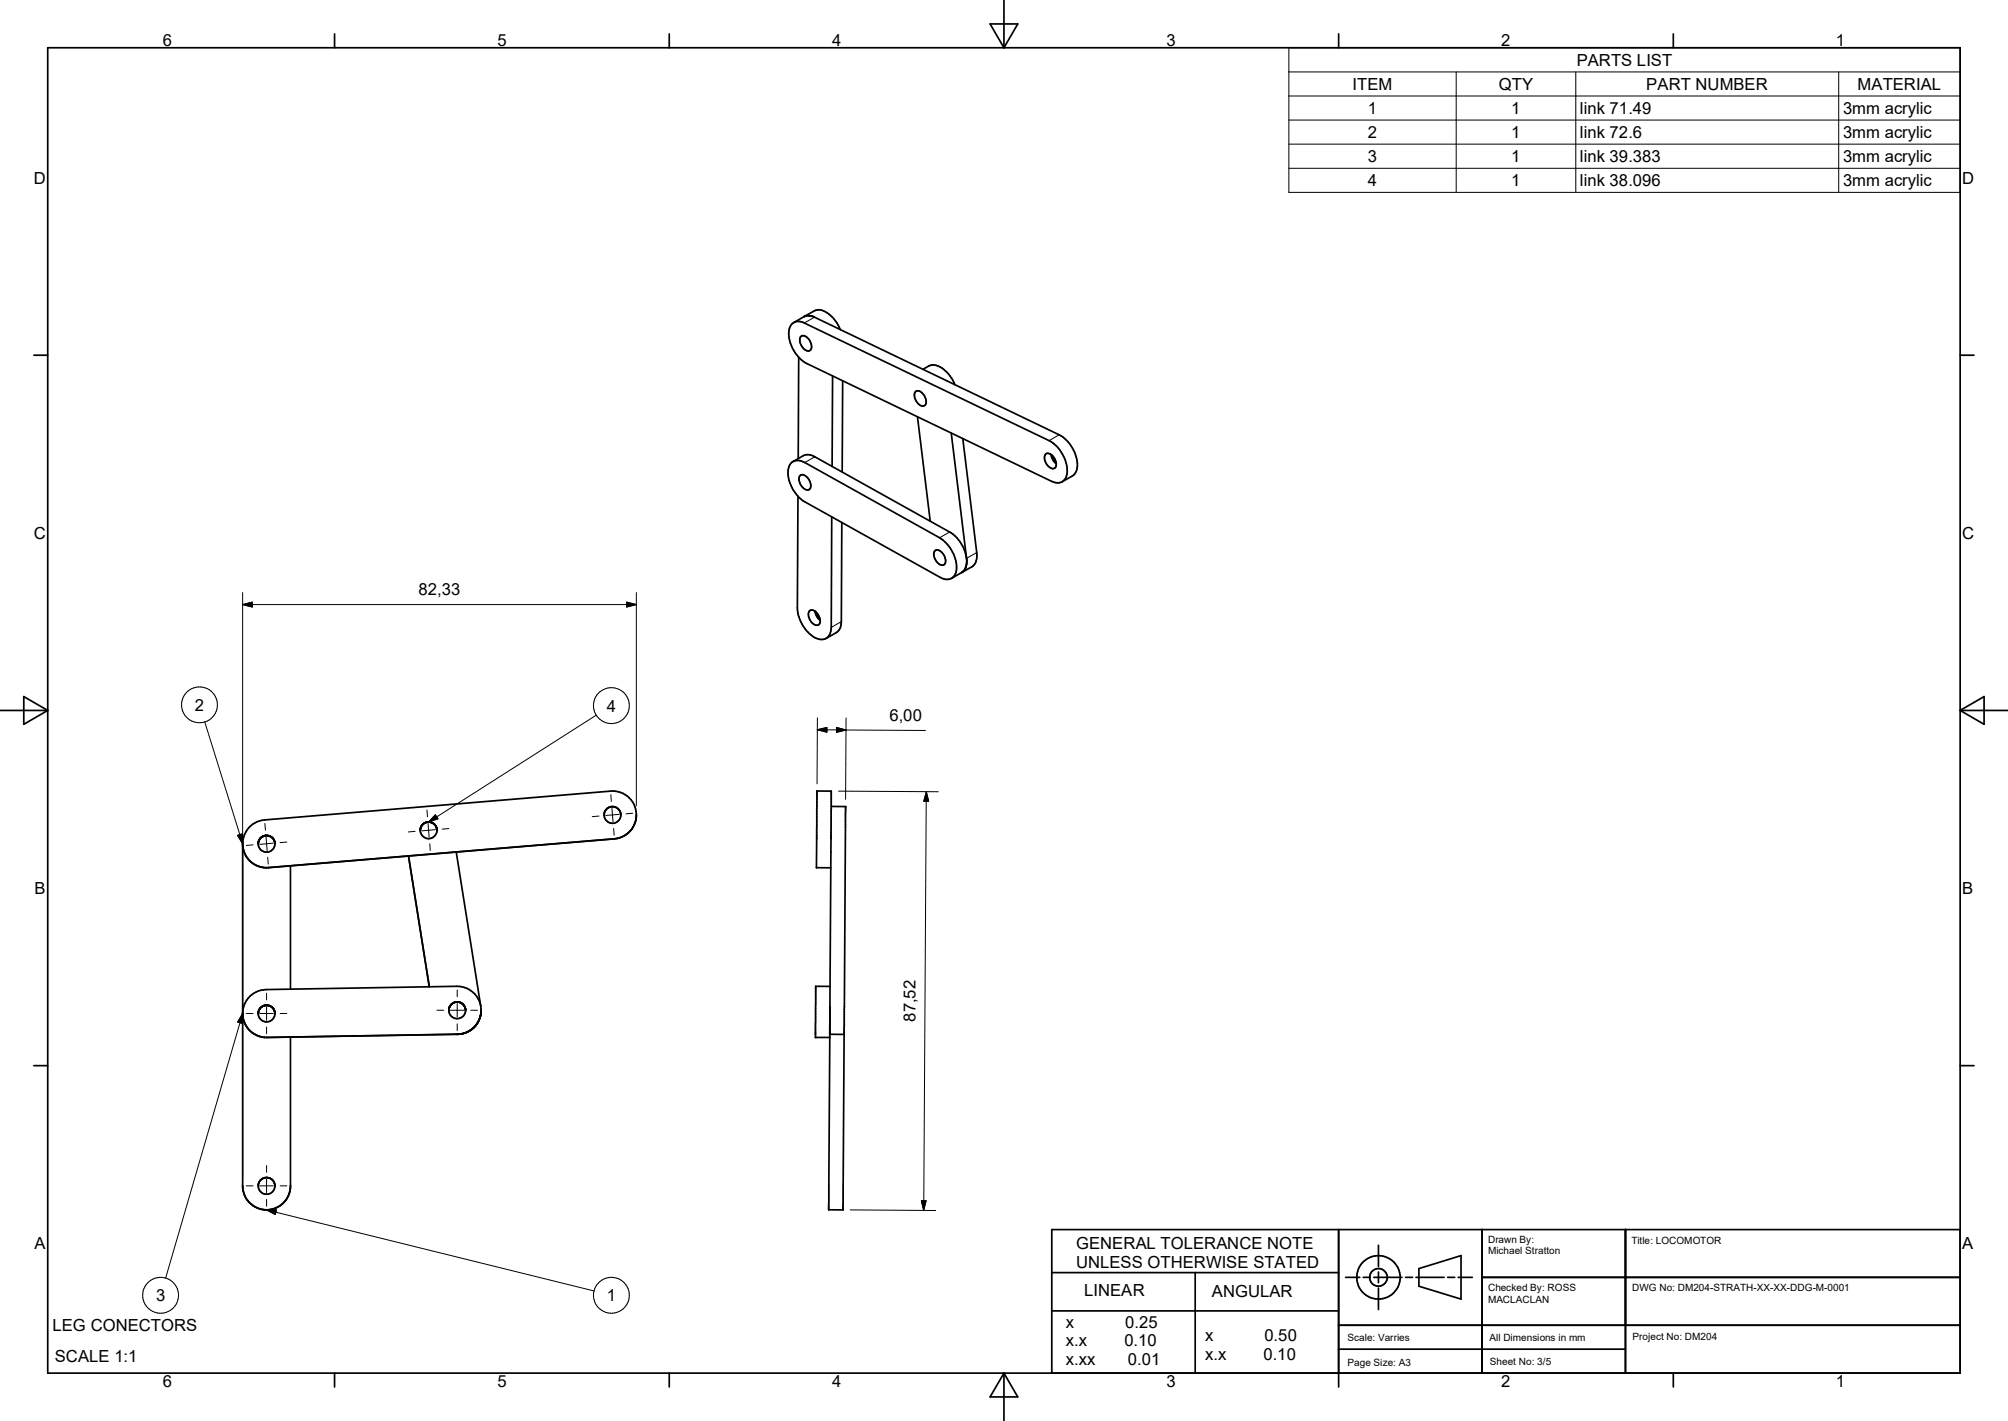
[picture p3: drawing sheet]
<svg xmlns="http://www.w3.org/2000/svg" width="420mm" height="297mm" viewBox="0 0 420 297" stroke-linecap="round" stroke-linejoin="round" font-family="sans-serif">
<g fill="none" stroke="#000" stroke-width=".36">
<path d="M10 10h400v277h-400zM70 7.1v2.9M140 7.1v2.9M207.1 5h5.8l-2.9 5zM210 0v10M280 7.1v2.9M350 7.1v2.9M7.1 74.2h2.9M165.6 67.7a2.13 2.13 0 0 1 2.6-.2l51.2 24.6a7.3 7.3 0 0 1 3.7 7.4 2 2 0 0 1-3.1 1.1l-51.2-24.6a7.2 7.2 0 0 1-3.7-7.4zM167.1 74.7l-.1 21.2M167.5 70.3a1.19 1.19 0 0 1 1.7 .6 1.65 1.65 0 0 1 .1 2.4 2.13 2.13 0 0 1-2-2.4zM168.1 66.2l.9-.2 1.4 .3 51.1 24.6a7.4 7.4 0 0 1 3.7 7.2l-.7 1.2-2.3 1.4"/>
<path d="M168.1 66.2l2.2-1.2a3 3 0 0 1 3.4 .9l1.3 1.6 .8 1.4M168.1 66.2l-2.1 1.2M174.1 78.6l-.1 18.9M176.2 79.6l-.1 19.1M193 77.2a3.5 3.5 0 0 1 2.1-.9 6.2 6.2 0 0 1 4.6 4.1M410 74.2h2.9M165.9 96.5l2.4-1.4 1-.1 .8 .3 28.5 15.9a7.8 7.8 0 0 1 3.6 5.9M167.3 99.5a1.05 1.05 0 0 1 1.6 .3 1.86 1.86 0 0 1 .4 2.5 1.71 1.71 0 0 1-2.1-1.6l-.1-.6zM191.5 81.8a1.18 1.18 0 0 1 1.6 .6 1.62 1.62 0 0 1 .2 2.4 2.09 2.09 0 0 1-2-2.4zM191.9 87.1l2.7 21.8M199 90.5l3.2 26.2M201.4 91.7l2.9 23.8a3 3 0 0 1-1 3l-2.2 1.2"/>
<path d="M218.7 94.9a1.51 1.51 0 0 1 2 1.2 1.23 1.23 0 0 1-.4 1.8 2.18 2.18 0 0 1-1.6-3zM219.8 95a2.81 2.81 0 0 0 1.1 1.9M220 95.2l.9 1.4M166.9 103.7l-.1 23.4a7.4 7.4 0 0 0 4.4 6.5 1.98 1.98 0 0 0 2.6-2l.2-23.5M166.9 103.7a6.7 6.7 0 0 1-1.9-6.2 2.07 2.07 0 0 1 3.3-.8l28.2 15.7a7.1 7.1 0 0 1 3.3 7.5l-.3 .6-.5 .4M166.9 103.7l1.1 1 29 16.2 1.1 .2 .9-.2M176.1 109.2l-.1 20.7a2.52 2.52 0 0 1-1.1 2.3l-2.1 1.2M195.5 115.2a1.06 1.06 0 0 1 1.6 .3 1.92 1.92 0 0 1 .4 2.5 1.73 1.73 0 0 1-2.1-1.6l-.1-.5zM201.1 119.7l-2.1 1.2M201.6 119.3l-.5 .4M202.2 117l-.1 1.4-.5 .9M202.2 117.5l-.2 1.2-.4 .6"/>
<path d="M169.3 127.7a1.48 1.48 0 0 1 2 1.1 1.23 1.23 0 0 1-.3 1.9 2.17 2.17 0 0 1-1.7-3zM170.5 127.7a2.84 2.84 0 0 0 1.1 1.9M170.7 127.9l.8 1.5M0 148.5h10M5 145.6l5 2.9-5 2.9zM410 148.5h10M410 148.5l5-2.9v5.8zM51.2 178.5a5 5 0 0 0 5 2.8M51.5 179l-.5-1-.3-1.6v71.5M51.8 179.5a4.9 4.9 0 0 0 4.4 1.9M54.1 175.7l-.1 .7zM54.3 175.4l-.2 .3"/>
<path d="M54.6 175.1a1.76 1.76 0 0 0 .6 2.9 1.76 1.76 0 0 0 2.3-1.9 1.76 1.76 0 0 0-2.7-1.2l-.7 .8M54.7 175l-.2 .2M55.3 174.7l-.6 .3M55.3 174.7h.9M56.2 174.7l.8 .5 .4 .5M56.2 174.7l.6 .3M57 175.2l.4 .5M57.4 175.7l.1 .7M85.4 178.9l4.4 27.4M88 172.9l-.1 .6M88.4 172.4l-.4 .5M90.3 171.9a1.76 1.76 0 0 1 .4 3 1.76 1.76 0 0 1-2.8-1 1.76 1.76 0 0 1 2.1-2.1l.4 .2"/>
<path d="M90.4 172l.5 .4M90.4 172l-.6-.2-.6 .1-.8 .5M90.9 172.4l.4 .5M91.3 172.9l.1 .6M95.4 178.1l5.1 32.1M128.5 175.3l-72.3 6.1M128.9 168.8a1.74 1.74 0 0 0-2.5 1.5M129 168.9l.3 .1a1.62 1.62 0 0 1 .5 1.3M129.6 175.1l-1.1 .2M129.6 169.4a1.74 1.74 0 0 0-3 0 1.74 1.74 0 0 0 1.4 2.6 1.74 1.74 0 0 0 1.7-2.4M131 174.4l-1.4 .7M131.4 174.1a5 5 0 0 0 1.3-5.7 5 5 0 0 0-5-3l-72.4 6a5 5 0 0 0-4.2 6.7"/>
<path d="M132.2 173.2l-1.2 1.2-1.4 .7M133.1 170.4l-.1 1-.6 1.5M173.9 168.6h3l-.3 47.6M60.8 181v25.8M170.8 181.3l.1-16 3 .1-.6 87.5h3l.3-36.7M170.8 181.3v.1M170.8 181.4h3M50.7 211.9a5.1 5.1 0 0 0 2.2 4M53.3 216.2l.4 .2M53.7 216.4l1.1 .3 1 .1M53.8 216.4l1 .4h1M54.1 211.2a1.75 1.75 0 0 0 1.5 2.4 1.75 1.75 0 0 0 1.9-2.1"/>
<path d="M54.1 211.2l-.1 .6M54.7 210.5l-.6 .7M55 210.3l-.3 .2M55.2 210.2l-.5 .3M55.3 210.2l-.3 .1M55.6 210.1l.9 .2M55.6 210.1l-.4 .1M55.6 210.1l-.6 .2M56.5 210.3l.8 .6M56.5 210.3l.5 .4M57 210.7l.3 .3M57.2 210.9l.3 .6"/>
<path d="M57.3 211l.2 .5M57.5 211.5v.4M60.8 216.8v31.1M94.3 210l-.3 .5-.1 .7M94.6 209.8l-.3 .2M94.8 209.6a1.76 1.76 0 0 1 2.6 1.6M95.5 209.4l-.7 .2-.5 .4M95.8 209.4a1.75 1.75 0 0 1 1.6 1.9 1.75 1.75 0 0 1-1.8 1.6 1.75 1.75 0 0 1-1.7-1.7M96.2 216.1l-40.4 .7M96.3 216.1a5 5 0 0 0 4.3-5.3 5 5 0 0 0-5-4.6l-39.9 .6a5 5 0 0 0-4.8 4.1 5 5 0 0 0 2.9 5.5M100.6 211.2a5 5 0 0 1-4.4 4.9M100.6 211.2h.1"/>
<path d="M100.6 211.2a5 5 0 0 1-5.3 5M173.6 216.2h3M173.6 206.2h-3v7.7v2.9h3M7.1 222.7h2.9M410 222.7h2.9M50.7 247.9l.2 1.1 .6 1.5M51.2 250l.3 .5M51.5 250.5l.6 .8M52.1 251.3l1.3 1M53.4 252.3l1.5 .5M54.9 252.8h1.7M57 246.7a1.76 1.76 0 0 0-1.9-.4 1.76 1.76 0 0 0-1.1 1.6"/>
<path d="M57.1 246.8a1.74 1.74 0 0 1-.9 2.8 1.74 1.74 0 0 1-2.2-2 1.74 1.74 0 0 1 2.7-1.2 1.67 1.67 0 0 1 .8 1.5M58.1 252.3l-1.5 .5M59.4 251.3l-1.3 1M60 250.5l-.6 .8M60.3 250l-.3 .5M60.8 247.9l-.3 1.6-.5 1M280 257v32.9M310 257v30M340 257v30M410 257h-190v30M220 274h60M220 266h60"/>
<path d="M250 266v21M280 277h130M281.5 267h2.9M285.1 267h1.5M287.4 267h5.8M288.3 260.3v4.5M288.3 265.9v2.2M288.3 269.2v4.5M294 267h1.5M296.2 267h5.9M296.8 265.2l8.8-2.8v9.1l-8.8-2.7zM302.8 267h1.5"/>
<path d="M305 267h2.9M310 267h100M70 287v2.9M140 287v2.9M210 287v10M210 287l2.9 5h-5.8zM280 282h60M350 287v2.9"/>
<circle cx="288.3" cy="267" r="4.5"/>
<circle cx="288.3" cy="267" r="1.85"/>
</g>
<circle cx="170.6" cy="216.8" r=".18" fill="#000"/>
<g fill="none" stroke="#000" stroke-width=".21">
<path d="M269.6 10h140.4v30.2h-140.4zM269.6 15h140.4M304.6 15v25.2M329.6 15v25.2M384.6 15v25.2M269.6 20.1h140.4M269.6 25.1h140.4M269.6 30.1h140.4M269.6 35.2h140.4M170.4 66.3l-2.2 1.2M170.4 95.5l-2.1 1.2M221.5 90.9l-2.1 1.2"/>
<path d="M198.6 111.2l-2.1 1.2M204.3 115.5l-2.1 1.2M50.7 126.4h82.4M50.7 126.4l2.1-.5v1zM50.7 123.9v122.5M131.1 125.9l2 .5-2 .5zM133.1 123.9v44.5M176 129.9l-2.1 1.2M42.8 150.9l7.9 25.5M124.7 149.5l-35.1 22.3M170.9 152.5l6.1 .1M170.9 152.5l2-.5v1z"/>
<path d="M171 150l-.1 13.8M175 152l2 .6-2 .5zM177 150.1l-.1 17M177 152.6l16.6 .1M49.7 174.6l.9-.3 .1 2.1zM52.9 176.6l-1.4 .1M55.4 172.1l.1 1.4M55.6 175l.3 2.8M56 179.2l.1 1.4M57.2 176.2l-2.8 .3M60 176l-1.4 .1M86.8 173.8l-1.4 .1"/>
<path d="M89.3 169.3l.1 1.4M89.5 172.1l.3 2.9M89.9 176.4l.1 1.4M91.1 170.3l.5 .8-2 .7zM91.1 173.4l-2.9 .3M93.9 173.2l-1.4 .1M125.3 170.6l-1.4 .1M127.8 166.1l.1 1.4M128 168.9l.1 1.4M128.1 170.3l-1.4 .1M128.1 170.3l.1 1.4M128.3 173.2l.1 1.4"/>
<path d="M129.5 170.2l-1.4 .1M132.3 170l-1.4 .1M175.4 165.4l20.8 .1M193.8 165.5l-.6 87.5M193.8 165.5l.4 2h-1zM50.7 211.8l-16.1 55.3M50.7 211.8v2.1l-1-.3zM51.5 211.8h1.4M54.3 211.8h2.9M55.8 207.6v1.4M55.8 210.4v2.9M55.8 214.7v1.4"/>
<path d="M58.6 211.8h1.4M91.4 211.2h1.4M94.2 211.2h2.9M95.6 206.9v1.4M95.6 209.8v2.8M95.6 214v1.4M98.5 211.2h1.4M51.5 247.9h1.4M54.3 247.9h2.9M55.8 252.9l68.5 16.9M55.8 252.9h2l-.2 1zM55.8 243.6v1.4"/>
<path d="M55.8 246.5v2.8M55.8 250.7v1.4M58.6 247.9h1.4M177.8 252.9l17.9 .1M192.7 251h1l-.5 2z"/>
<circle cx="41.7" cy="147.3" r="3.7"/>
<circle cx="127.9" cy="147.5" r="3.8"/>
<circle cx="33.6" cy="270.7" r="3.8"/>
<circle cx="127.9" cy="270.7" r="3.7"/>
</g>
<path d="M50.7 126.4l2.1-.5v1zM131.1 125.9l2 .5-2 .5zM170.9 152.5l2-.5v1zM175 152l2 .6-2 .5zM49.7 174.6l.9-.3 .1 2.1zM91.1 170.3l.5 .8-2 .7zM193.8 165.5l.4 2h-1zM50.7 211.8v2.1l-1-.3zM55.8 252.9h2l-.2 1zM192.7 251h1l-.5 2z" fill="#000" stroke="#000" stroke-width=".21"/>
<g font-size="3.5">
<text x="34" y="9.6">6</text>
<text x="104.1" y="9.6">5</text>
<text x="174" y="9.6">4</text>
<text x="244" y="9.6">3</text>
<text x="314" y="9.6">2</text>
<text x="384" y="9.6">1</text>
<text x="329.8" y="13.8">PARTS LIST</text>
<text x="282.9" y="18.8">ITEM</text>
<text x="286.1" y="23.8">1</text>
<text x="313.5" y="18.8">QTY</text>
<text x="316.1" y="23.8">1</text>
<text x="330.5" y="23.8">link 71.49</text>
<text x="344.3" y="18.8">PART NUMBER</text>
<text x="385.5" y="23.8">3mm acrylic</text>
<text x="388.5" y="18.8">MATERIAL</text>
<text x="286.1" y="28.9">2</text>
<text x="316.1" y="28.9">1</text>
<text x="330.5" y="28.9">link 72.6</text>
<text x="385.5" y="28.9">3mm acrylic</text>
<text x="286.1" y="33.9">3</text>
<text x="316.1" y="33.9">1</text>
<text x="330.5" y="33.9">link 39.383</text>
<text x="385.5" y="33.9">3mm acrylic</text>
<text x="7.1" y="38.4">D</text>
<text x="286.1" y="38.9">4</text>
<text x="316.1" y="38.9">1</text>
<text x="330.5" y="38.9">link 38.096</text>
<text x="385.5" y="38.9">3mm acrylic</text>
<text x="410.4" y="38.4">D</text>
<text x="7.1" y="112.6">C</text>
<text x="410.4" y="112.6">C</text>
<text x="87.5" y="124.4">82,33</text>
<text x="40.8" y="148.6">2</text>
<text x="126.9" y="148.7">4</text>
<text x="186.1" y="150.6">6,00</text>
<text x="7.2" y="186.9">B</text>
<text x="410.4" y="186.9">B</text>
<text x="191.5" y="213.6" transform="rotate(-90 191.5 213.6)">87,52</text>
<text x="7.2" y="261.1">A</text>
<text x="225.1" y="261">GENERAL TOLERANCE NOTE</text>
<text x="410.4" y="261.1">A</text>
<text x="225.1" y="265">UNLESS OTHERWISE STATED</text>
<text x="32.6" y="272">3</text>
<text x="126.9" y="272">1</text>
<text x="226.8" y="270.9">LINEAR</text>
<text x="253.4" y="271.1">ANGULAR</text>
<text x="11" y="278.3">LEG CONECTORS</text>
<text x="222.9" y="277.5">x</text>
<text x="222.9" y="281.4">x.x</text>
<text x="235.2" y="281.4">0.10</text>
<text x="235.4" y="277.5">0.25</text>
<text x="252.1" y="280.3">x</text>
<text x="264.5" y="280.3">0.50</text>
<text x="11.5" y="284.6">SCALE 1:1</text>
<text x="222.9" y="285.4">x.xx</text>
<text x="235.9" y="285.4">0.01</text>
<text x="252.1" y="284.3">x.x</text>
<text x="264.3" y="284.3">0.10</text>
<text x="34" y="289.9">6</text>
<text x="104.1" y="289.9">5</text>
<text x="174" y="289.9">4</text>
<text x="244" y="289.9">3</text>
<text x="314" y="289.9">2</text>
<text x="384" y="289.9">1</text>
</g>
<g font-size="2.1">
<text x="311.2" y="259.7">Drawn By:</text>
<text x="311.2" y="262.1">Michael Stratton</text>
<text x="341.2" y="259.9">Title: LOCOMOTOR</text>
<text x="311.2" y="269.9">Checked By: ROSS</text>
<text x="341.4" y="269.8">DWG No: DM204-STRATH-XX-XX-DDG-M-0001</text>
<text x="311.2" y="272.3">MACLACLAN</text>
<text x="281.8" y="280.3">Scale: Varries</text>
<text x="311.5" y="280.3">All Dimensions in mm</text>
<text x="341.5" y="280">Project No: DM204</text>
<text x="281.9" y="285.4">Page Size: A3</text>
<text x="311.6" y="285.2">Sheet No: 3/5</text>
</g>
</svg>
